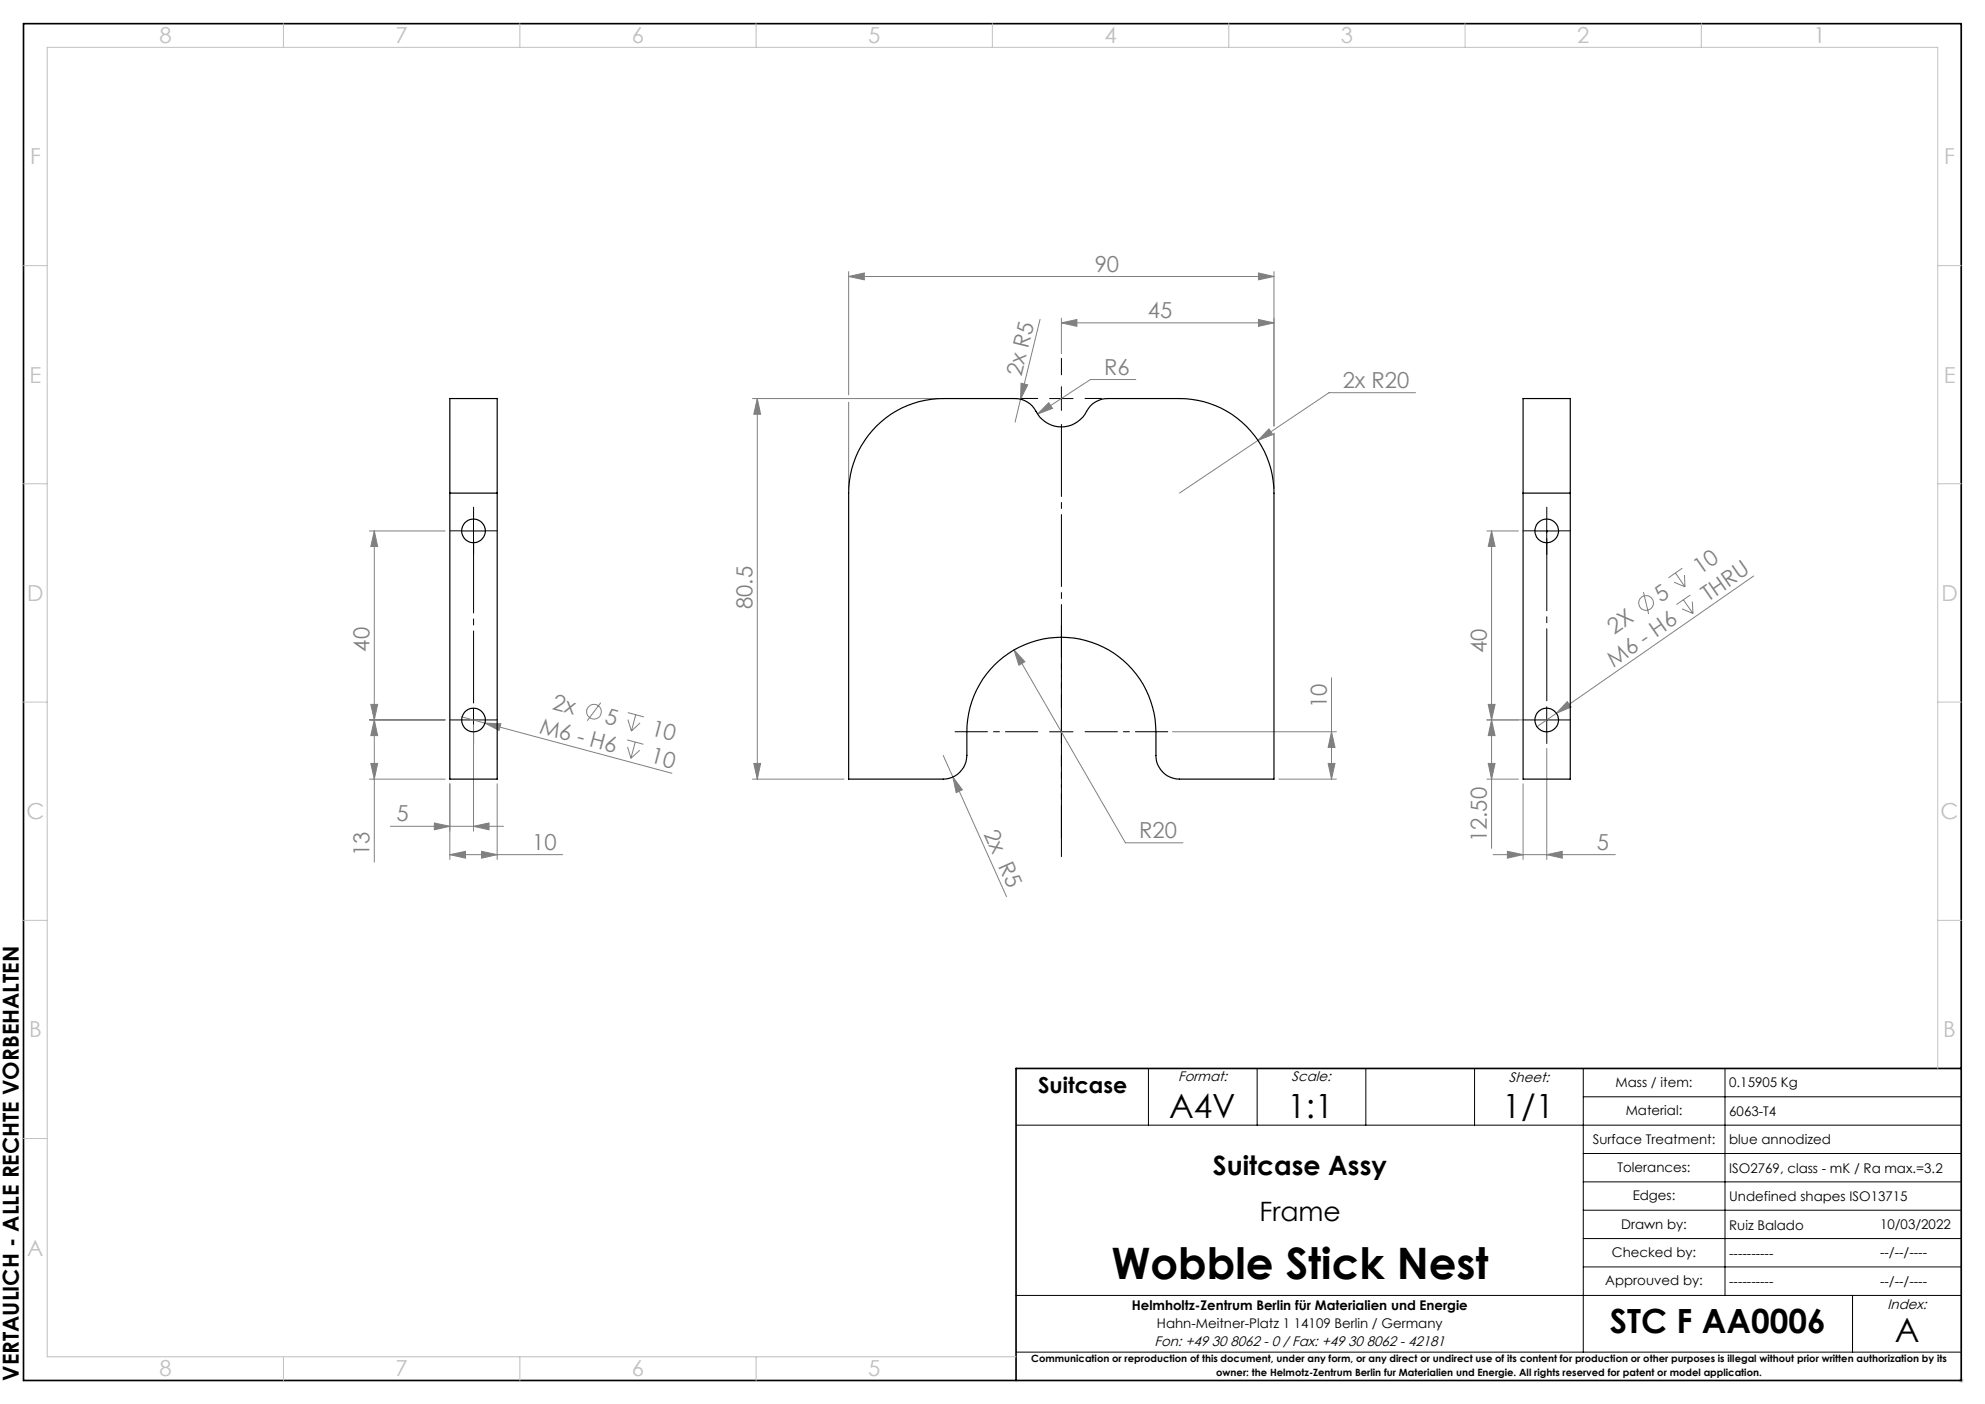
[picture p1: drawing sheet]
<svg xmlns="http://www.w3.org/2000/svg" width="420mm" height="297mm" viewBox="0 0 420 297" stroke-linecap="round" stroke-linejoin="round" font-family="sans-serif">
<g fill="none" stroke="#c0c0c0" stroke-width=".21">
<path d="M60 5v5M110 5v5M160 5v5M210 5v5M260 5v5M310 5v5M360 5v5M5 56.2h5M410 56.2h5M5 102.3h5M410 102.3h5M5 148.5h5"/>
<path d="M410 148.5h5M5 194.7h5M410 194.7h5M410 226v-216h-400v277h205M5 240.8h5M60 287v5M110 287v5M160 287v5M414.5 292h1M414.6 291.7l.7 .7M415 291.5v1M415.3 291.7l-.7 .7"/>
</g>
<g fill="none" stroke="#000" stroke-width=".21">
<path d="M222.1 84.3h4.9M224.6 81.8v5M97.7 112.3h5M100.2 109.8v5M324.8 112.3h5M327.3 109.8v5M97.7 152.3h5M100.2 149.8v5M222.1 154.8h4.9M224.6 152.3v5M324.8 152.3h5M327.3 149.8v5"/>
<path d="M215 238h200M243 226v12M266 226v12M289 226v12M312 226v12M335 226v60M335 232h80M365 226v48M335 244h80M335 250h80M335 256h80M215 274h200"/>
<path d="M335 262h80M335 268h80M392 274v12M215 286h200"/>
</g>
<path d="M5 5h410v287h-410zM415 226h-200v66" fill="none" stroke="#000" stroke-width=".35"/>
<g fill="none" stroke="#808080" stroke-width=".21">
<path d="M179.6 58.5l3.3-.8v1.5zM179.6 57.5v26M179.6 58.5h90M266.3 57.7l3.3 .8-3.3 .7zM269.6 57.5v32.6M220.1 67.6l-4.2 16.9M224.6 68.3l3.3-.7v1.4zM224.6 67.3v7.5M224.6 68.3h45M266.3 67.6l3.3 .7-3.3 .7zM159.2 84.3h39.4M160.2 84.3l.7 3.3h-1.4z"/>
<path d="M160.2 84.3v80.5M179.6 85.1v18.2M215.9 84.5l-1.1 4.8M216 81.1l1.5 .3-1.6 3.1zM221.9 85.2l.8 1.2-3.2 1.2zM240.3 80.3h-9.6l-11.2 7.3M266.2 93.2l-16.6 11.1M268.5 90.7l.8 1.2-3.1 1.3zM269.6 91.6v11.7M299.5 83.1h-18.3l-15 10.1M78.2 112.3h16M79.2 112.3v70.1"/>
<path d="M79.2 112.3l.7 3.3h-1.4zM314.6 112.3h6.7M315.6 112.3l.7 3.3h-1.4zM315.6 112.3v67.2M214.6 137.5l2.3 2.5-1.3 .7zM214.6 137.5l23.5 40.8h12.2M347.7 125.2l1.1 4.7M354.2 123.2l2.3 .9M354.5 121.2l2 2.9M355.9 128.8l2.3 1M356 120.2l-3 2M356.2 126.9l2 2.9"/>
<path d="M356.4 121.6l.1 2.5M357.6 125.9l-2.9 2M358.1 127.3l.1 2.5M371.1 121.8l-41.8 29.1M78.2 152.3h16M78.5 149h1.4l-.7 3.3zM79.2 152.3l.7 3.3h-1.4zM97.8 151.7l44.4 11.9M100.2 153.3v22.5M102.6 153l3.4 .1-.4 1.4zM127.1 148.7l-2.9 3.8M132.7 156.5l3.4 .9"/>
<path d="M132.8 158l.7 2.4M132.8 150.7l3.4 1M132.9 152.2l.7 2.5M134.4 157l-.9 3.4M134.5 151.2l-.9 3.5M135.4 158.7l-1.9 1.7M135.4 152.9l-1.8 1.8M199.6 159.8l13.4 29.9M248.1 154.8h34.7M281.7 154.8l.8 3.3h-1.5zM281.7 143.4v21.4M314.6 152.3h11.6"/>
<path d="M314.9 149h1.4l-.7 3.3zM315.6 152.3l.7 3.3h-1.4zM327.3 158.3v23.5M329.3 150.9l-4.1 2.8M331.6 148.4l.8 1.2-3.1 1.3zM78.2 164.8h16M78.5 161.5h1.4l-.7 3.3zM82.6 174.8h23.9M91.9 174.1l3.3 .7-3.3 .7zM95.2 165.8v16M100.2 174.8l3.3-.7v1.4zM105.2 165.8v16"/>
<path d="M159.2 164.8h19.4M159.5 161.5h1.4l-.7 3.3zM201.6 164.4l2 2.7-1.3 .6zM270.6 164.8h12.2M281 161.5h1.5l-.8 3.3zM314.6 164.8h6.7M314.9 161.5h1.4l-.7 3.3zM322.3 165.8v16M95.2 180.8l3.3-.7v1.4zM95.2 180.8h23.9M101.9 180.1l3.3 .7-3.3 .7zM315.9 180.8h25.9"/>
<path d="M318.9 180.1l3.4 .7-3.4 .7zM327.3 180.8l3.3-.7v1.4z"/>
<circle cx="348.3" cy="127.6" r="1.55"/>
<circle cx="125.7" cy="150.6" r="1.56"/>
</g>
<path d="M100.2 149.8v-36.5" fill="none" stroke="#000" stroke-width=".21" stroke-dasharray="15.2 1.3 1.3 1.3" stroke-dashoffset="-1.1"/>
<g fill="none" stroke="#000" stroke-width=".21" stroke-dasharray="15.2 1.3 1.3 1.3">
<path d="M224.6 79.3v-3.5M219.6 84.3h-3.5M229.6 84.3h3.5M97.7 112.3h-2.5M100.2 109.8v-2.5M100.2 114.8v2.5M102.7 112.3h2.5M324.8 112.3h-2.5M327.3 109.8v-2.5M327.3 114.8v2.5M329.8 112.3h2.5M97.7 152.3h-2.5"/>
<path d="M100.2 154.8v2.5M102.7 152.3h2.5M324.8 152.3h-2.5M327.3 154.8v2.5M329.8 152.3h2.5"/>
</g>
<path d="M327.3 149.8v-37.4" fill="none" stroke="#000" stroke-width=".21" stroke-dasharray="15.2 1.3 1.3 1.3" stroke-dashoffset="-1.5"/>
<path d="M224.6 89.3v92.4" fill="none" stroke="#000" stroke-width=".21" stroke-dasharray="15.2 1.3 1.3 1.3" stroke-dashoffset="-.5"/>
<path d="M219.6 154.8h-17.5M224.6 149.8v-17.5M224.6 159.8v17.5M229.6 154.8h17.5" fill="none" stroke="#000" stroke-width=".21" stroke-dasharray="15.2 1.3 1.3 1.3" stroke-dashoffset="8.4"/>
<g fill="#808080">
<path d="M331.6 148.4l.8 1.2-3.1 1.3z"/>
<path d="M216 81.1l1.5 .3-1.6 3.1z"/>
<path d="M201.6 164.4l2 2.7-1.3 .6z"/>
<path d="M102.6 153l3.4 .1-.4 1.4z"/>
<path d="M327.3 180.8l3.3-.7v1.4zM318.9 180.1l3.4 .7-3.4 .7z"/>
<path d="M266.3 57.7l3.3 .8-3.3 .7zM179.6 58.5l3.3-.8v1.5zM101.9 180.1l3.3 .7-3.3 .7zM95.2 180.8l3.3-.7v1.4z"/>
<path d="M268.5 90.7l-2.3 2.5 3.1-1.3zM214.6 137.5l1 3.2 1.3-.7zM224.6 68.3l3.3-.7v1.4zM266.3 67.6l3.3 .7-3.3 .7zM221.9 85.2l-2.4 2.4 3.2-1.2zM91.9 174.1l3.3 .7-3.3 .7zM100.2 174.8l3.3-.7v1.4z"/>
<path d="M159.5 161.5h1.4l-.7 3.3zM160.2 84.3l.7 3.3h-1.4zM281 161.5h1.5l-.8 3.3zM281.7 154.8l.8 3.3h-1.5zM314.9 161.5h1.4l-.7 3.3zM315.6 152.3l.7 3.3h-1.4zM78.5 161.5h1.4l-.7 3.3zM79.2 152.3l.7 3.3h-1.4zM78.5 149h1.4l-.7 3.3zM79.2 112.3l.7 3.3h-1.4z"/>
<path d="M315.6 112.3l.7 3.3h-1.4zM314.9 149h1.4l-.7 3.3z"/>
</g>
<g fill="none" stroke="#000" stroke-width=".25">
<path d="M185.4 90.2a20 20 0 0 1 14.2-5.9h15.2a5.3 5.3 0 0 1 4.8 3.4 6.1 6.1 0 0 0 10.7-1.2 5 5 0 0 1 4.1-2.2h15.2a20 20 0 0 1 20 20v60.5h-20a5 5 0 0 1-5-5 33.5 33.5 0 0 0-.7-10.2 20 20 0 0 0-21.9-14.6 20 20 0 0 0-17.4 19.8v5a5.1 5.1 0 0 1-5 5h-20v-60.5a20 20 0 0 1 5.8-14.1zM95.2 104.3v-20h10v20M95.2 104.3v60.5h10v-60.5M95.2 104.3h10M322.3 104.3v-20h9.9v20M322.3 104.3v60.5h9.9v-60.5M322.3 104.3h9.9"/>
<circle cx="100.2" cy="112.3" r="2.51"/>
<circle cx="327.3" cy="112.3" r="2.51"/>
<circle cx="100.2" cy="152.3" r="2.51"/>
<circle cx="327.3" cy="152.3" r="2.51"/>
</g>
<text font-size="9.2" x="235.2" y="270.5">Wobble Stick Nest</text>
<g font-size="7.1">
<text x="247.4" y="236.5">A4V</text>
<text x="272.4" y="236.5">1:1</text>
<text x="317.9" y="236.5">1/1</text>
<text x="340.6" y="282.1">STC F AA0006</text>
<text x="401" y="283.8">A</text>
</g>
<g font-size="5.6">
<text x="256.6" y="248.5">Suitcase Assy</text>
<text x="266.5" y="258.2">Frame</text>
</g>
<g font-size="4.7" fill="#c0c0c0">
<text x="33.7" y="9.2">8</text>
<text x="83.7" y="9.2">7</text>
<text x="133.7" y="9.2">6</text>
<text x="183.7" y="9.2">5</text>
<text x="233.7" y="9.2">4</text>
<text x="283.7" y="9.2">3</text>
<text x="333.7" y="9.2">2</text>
<text x="383.7" y="9.2">1</text>
<text x="6.4" y="34.8">F</text>
<text x="411.4" y="34.8">F</text>
<text x="6.3" y="80.9">E</text>
<text x="411.3" y="80.9">E</text>
<text x="5.8" y="127.1">D</text>
<text x="410.8" y="127.1">D</text>
<text x="5.6" y="173.3">C</text>
<text x="410.6" y="173.3">C</text>
<text x="6.2" y="219.4">B</text>
<text x="411.2" y="219.4">B</text>
<text x="5.8" y="265.6">A</text>
<text x="33.7" y="291.2">8</text>
<text x="83.7" y="291.2">7</text>
<text x="133.7" y="291.2">6</text>
<text x="183.7" y="291.2">5</text>
</g>
<g font-size="4.7" fill="#808080">
<text x="231.6" y="57.4">90</text>
<text x="242.9" y="67.3">45</text>
<text x="216.1" y="79.8" transform="rotate(-76 216.1 79.8)">2x R5</text>
<text x="233.6" y="79.3">R6</text>
<text x="284.1" y="82.1">2x R20</text>
<text x="359.7" y="121.7" transform="rotate(-35 359.7 121.7)">10</text>
<text x="159.2" y="128.8" transform="rotate(-90 159.2 128.8)">80.5</text>
<text x="351.4" y="127.5" transform="rotate(-35 351.4 127.5)">5</text>
<text x="361.4" y="127.3" transform="rotate(-35 361.4 127.3)">THRU</text>
<text x="78.2" y="137.8" transform="rotate(-90 78.2 137.8)">40</text>
<text x="341.5" y="134.3" transform="rotate(-35 341.5 134.3)">2X</text>
<text x="314.6" y="138.1" transform="rotate(-90 314.6 138.1)">40</text>
<text x="341.4" y="141.2" transform="rotate(-35 341.4 141.2)">M6 - H6</text>
<text x="116.7" y="149.9" transform="rotate(15 116.7 149.9)">2x</text>
<text x="280.7" y="149.8" transform="rotate(-90 280.7 149.8)">10</text>
<text x="113.9" y="155" transform="rotate(15 113.9 155)">M6 - H6</text>
<text x="127.7" y="152.9" transform="rotate(15 127.7 152.9)">5</text>
<text x="137.6" y="155.5" transform="rotate(15 137.6 155.5)">10</text>
<text x="137.5" y="161.3" transform="rotate(15 137.5 161.3)">10</text>
<text x="83.9" y="173.8">5</text>
<text x="112.6" y="179.8">10</text>
<text x="208.1" y="176.4" transform="rotate(66 208.1 176.4)">2x R5</text>
<text x="241" y="177.2">R20</text>
<text x="314.6" y="178.2" transform="rotate(-90 314.6 178.2)">12.50</text>
<text x="337.9" y="179.8">5</text>
<text x="78.2" y="181.1" transform="rotate(-90 78.2 181.1)">13</text>
</g>
<g font-size="4.7">
<text x="219.7" y="231.1">Suitcase</text>
<text x="4" y="292.1" transform="rotate(-90 4 292.1)">VERTAULICH - ALLE RECHTE VORBEHALTEN</text>
</g>
<g font-size="2.9">
<text x="249.3" y="228.7">Format:</text>
<text x="273.3" y="228.7">Scale:</text>
<text x="319.3" y="228.8">Sheet:</text>
<text x="399.4" y="276.8">Index:</text>
<text x="244.3" y="284.8">Fon: +49 30 8062 - 0 / Fax: +49 30 8062 - 42181</text>
</g>
<g font-size="2.8">
<text x="341.8" y="229.9">Mass / item:</text>
<text x="365.9" y="229.9">0.15905 Kg</text>
<text x="344" y="235.9">Material:</text>
<text x="365.9" y="236">6063-T4</text>
<text x="337" y="241.9">Surface Treatment:</text>
<text x="365.9" y="241.9">blue annodized</text>
<text x="342.2" y="247.9">Tolerances:</text>
<text x="365.9" y="248.1">ISO2769, class - mK / Ra max.=3.2</text>
<text x="345.5" y="253.9">Edges:</text>
<text x="365.9" y="254.1">Undefined shapes ISO13715</text>
<text x="343" y="259.9">Drawn by:</text>
<text x="365.9" y="260.1">Ruiz Balado</text>
<text x="397.8" y="260">10/03/2022</text>
<text x="341.1" y="265.9">Checked by:</text>
<text x="365.9" y="266.1">----------</text>
<text x="397.8" y="266">--/--/----</text>
<text x="339.6" y="271.9">Approuved by:</text>
<text x="365.9" y="272.1">----------</text>
<text x="397.8" y="272">--/--/----</text>
<text x="239.5" y="277.2">Helmholtz-Zentrum Berlin für Materialien und Energie</text>
<text x="244.8" y="281">Hahn-Meitner-Platz 1 14109 Berlin / Germany</text>
</g>
<g font-size="2.1">
<text x="218.2" y="288.1">Communication or reproduction of this document, under any form, or any direct or undirect use of its content for production or other purposes is illegal without prior written authorization by its</text>
<text x="257.3" y="291.2">owner: the Helmotz-Zentrum Berlin fur Materialien und Energie. All rights reserved for patent or model application.</text>
</g>
</svg>
